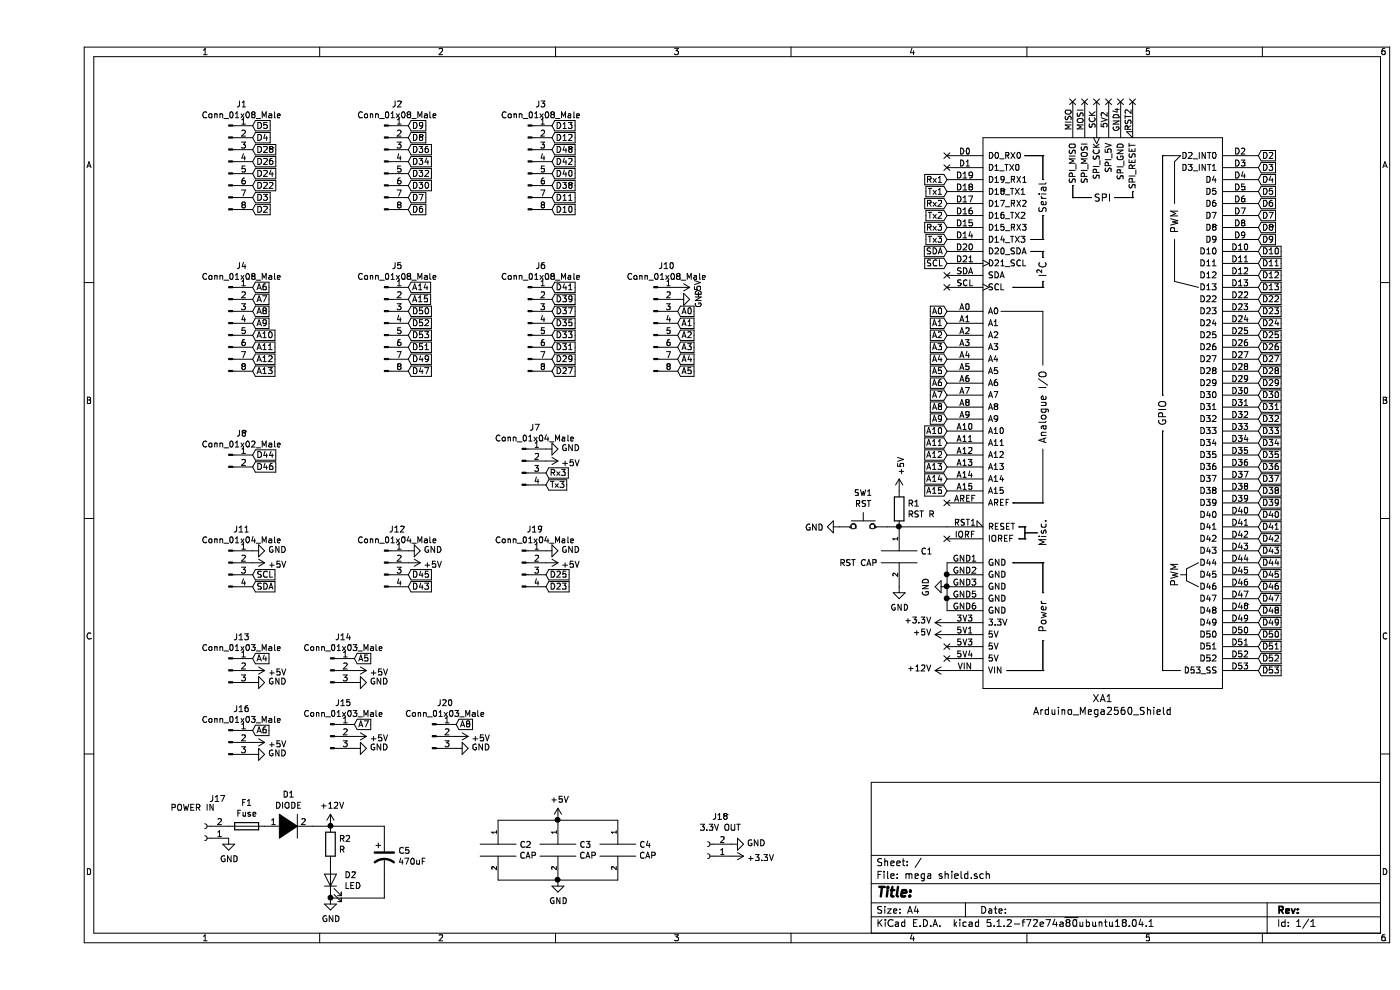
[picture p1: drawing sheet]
EESchema Schematic File Version 4
LIBS:mega shield-cache
EELAYER 29 0
EELAYER END
$Descr A4 11693 8268
encoding utf-8
Sheet 1 1
Title ""
Date ""
Rev ""
Comp ""
Comment1 ""
Comment2 ""
Comment3 ""
Comment4 ""
$EndDescr
Text GLabel 7600 2600 0    50   Input ~ 0
A0
Text GLabel 7600 2700 0    50   Input ~ 0
A1
Text GLabel 7600 2800 0    50   Input ~ 0
A2
Text GLabel 7600 2900 0    50   Input ~ 0
A3
Text GLabel 7600 3000 0    50   Input ~ 0
A4
Text GLabel 7600 3100 0    50   Input ~ 0
A5
Text GLabel 7600 3200 0    50   Input ~ 0
A6
Text GLabel 7600 3300 0    50   Input ~ 0
A7
Text GLabel 7600 3400 0    50   Input ~ 0
A8
Text GLabel 7600 3500 0    50   Input ~ 0
A9
Text GLabel 7600 3600 0    50   Input ~ 0
A10
Text GLabel 7600 3700 0    50   Input ~ 0
A11
Text GLabel 7600 3800 0    50   Input ~ 0
A12
Text GLabel 7600 3900 0    50   Input ~ 0
A13
Text GLabel 7600 4000 0    50   Input ~ 0
A14
Text GLabel 7600 4100 0    50   Input ~ 0
A15
Text GLabel 10200 1300 2    50   Input ~ 0
D2
Text GLabel 10200 1400 2    50   Input ~ 0
D3
Text GLabel 10200 1500 2    50   Input ~ 0
D4
Text GLabel 10200 1600 2    50   Input ~ 0
D5
Text GLabel 10200 1700 2    50   Input ~ 0
D6
Text GLabel 10200 1800 2    50   Input ~ 0
D7
Text GLabel 10200 1900 2    50   Input ~ 0
D8
Text GLabel 10200 2000 2    50   Input ~ 0
D9
Text GLabel 10200 2100 2    50   Input ~ 0
D10
Text GLabel 10200 2200 2    50   Input ~ 0
D11
Text GLabel 10200 2300 2    50   Input ~ 0
D12
Text GLabel 10200 2400 2    50   Input ~ 0
D13
Text GLabel 10200 2500 2    50   Input ~ 0
D22
Text GLabel 10200 2600 2    50   Input ~ 0
D23
Text GLabel 10200 2700 2    50   Input ~ 0
D24
Text GLabel 10200 2800 2    50   Input ~ 0
D25
Text GLabel 10200 2900 2    50   Input ~ 0
D26
Text GLabel 10200 3000 2    50   Input ~ 0
D27
Text GLabel 10200 3100 2    50   Input ~ 0
D28
Text GLabel 10200 3200 2    50   Input ~ 0
D29
Text GLabel 10200 3300 2    50   Input ~ 0
D30
Text GLabel 10200 3400 2    50   Input ~ 0
D31
Text GLabel 10200 3500 2    50   Input ~ 0
D32
Text GLabel 10200 3600 2    50   Input ~ 0
D33
Text GLabel 10200 3700 2    50   Input ~ 0
D34
Text GLabel 10200 3800 2    50   Input ~ 0
D35
Text GLabel 10200 3900 2    50   Input ~ 0
D36
Text GLabel 10200 4000 2    50   Input ~ 0
D37
Text GLabel 10200 4100 2    50   Input ~ 0
D38
Text GLabel 10200 4200 2    50   Input ~ 0
D39
Text GLabel 10200 4300 2    50   Input ~ 0
D40
Text GLabel 10200 4400 2    50   Input ~ 0
D41
Text GLabel 10200 4500 2    50   Input ~ 0
D42
Text GLabel 10200 4600 2    50   Input ~ 0
D43
Text GLabel 10200 4700 2    50   Input ~ 0
D44
Text GLabel 10200 4800 2    50   Input ~ 0
D45
Text GLabel 10200 4900 2    50   Input ~ 0
D46
Text GLabel 10200 5000 2    50   Input ~ 0
D47
Text GLabel 10200 5100 2    50   Input ~ 0
D48
Text GLabel 10200 5200 2    50   Input ~ 0
D49
Text GLabel 10200 5300 2    50   Input ~ 0
D50
Text GLabel 10200 5400 2    50   Input ~ 0
D51
Text GLabel 10200 5500 2    50   Input ~ 0
D52
Text GLabel 10200 5600 2    50   Input ~ 0
D53
Text GLabel 7600 1500 0    50   Input ~ 0
Rx1
Text GLabel 7600 1600 0    50   Input ~ 0
Tx1
Text GLabel 7600 1700 0    50   Input ~ 0
Rx2
Text GLabel 7600 1800 0    50   Input ~ 0
Tx2
Text GLabel 7600 1900 0    50   Input ~ 0
Rx3
Text GLabel 7600 2000 0    50   Input ~ 0
Tx3
Text GLabel 7600 2100 0    50   Input ~ 0
SDA
Text GLabel 7600 2200 0    50   Input ~ 0
SCL
NoConn ~ 7600 2300
NoConn ~ 7600 2400
NoConn ~ 7600 1300
NoConn ~ 7600 1400
NoConn ~ 8650 850 
NoConn ~ 8750 850 
NoConn ~ 8850 850 
NoConn ~ 8950 850 
NoConn ~ 9050 850 
NoConn ~ 9150 850 
NoConn ~ 7600 4200
NoConn ~ 7600 4500
NoConn ~ 7600 5400
NoConn ~ 7600 5500
$Comp
L Switch:SW_Push SW1
U 1 1
P 6900 4400
F 0 "SW1" H 6900 4685 50  0000 C CNN
F 1 "RST" H 6900 4594 50  0000 C CNN
F 2 "Button_Switch_THT:SW_PUSH_6mm_H5mm" H 6900 4600 50  0001 C CNN
F 3 "~" H 6900 4600 50  0001 C CNN
	1    6900 4400
	1    0    0    -1  
$EndComp
Wire Wire Line
	7100 4400 7200 4400
$Comp
L Device:R R1
U 1 1
P 7200 4250
F 0 "R1" H 7270 4296 50  0000 L CNN
F 1 "RST R" H 7270 4205 50  0000 L CNN
F 2 "Resistor_THT:R_Axial_DIN0207_L6.3mm_D2.5mm_P7.62mm_Horizontal" V 7130 4250 50  0001 C CNN
F 3 "~" H 7200 4250 50  0001 C CNN
	1    7200 4250
	1    0    0    -1  
$EndComp
Connection ~ 7200 4400
Wire Wire Line
	7200 4400 7600 4400
$Comp
L power:GND #PWR0101
U 1 1
P 7200 4900
F 0 "#PWR0101" H 7200 4650 50  0001 C CNN
F 1 "GND" H 7205 4727 50  0000 C CNN
F 2 "" H 7200 4900 50  0001 C CNN
F 3 "" H 7200 4900 50  0001 C CNN
	1    7200 4900
	1    0    0    -1  
$EndComp
$Comp
L power:+12V #PWR0102
U 1 1
P 7600 5600
F 0 "#PWR0102" H 7600 5450 50  0001 C CNN
F 1 "+12V" V 7615 5728 50  0000 L CNN
F 2 "" H 7600 5600 50  0001 C CNN
F 3 "" H 7600 5600 50  0001 C CNN
	1    7600 5600
	0    -1   -1   0   
$EndComp
$Comp
L power:+3.3V #PWR0103
U 1 1
P 7600 5200
F 0 "#PWR0103" H 7600 5050 50  0001 C CNN
F 1 "+3.3V" V 7615 5328 50  0000 L CNN
F 2 "" H 7600 5200 50  0001 C CNN
F 3 "" H 7600 5200 50  0001 C CNN
	1    7600 5200
	0    -1   -1   0   
$EndComp
$Comp
L power:GND #PWR0104
U 1 1
P 6700 4400
F 0 "#PWR0104" H 6700 4150 50  0001 C CNN
F 1 "GND" V 6705 4272 50  0000 R CNN
F 2 "" H 6700 4400 50  0001 C CNN
F 3 "" H 6700 4400 50  0001 C CNN
	1    6700 4400
	0    1    1    0   
$EndComp
$Comp
L pspice:CAP C1
U 1 1
P 7200 4650
F 0 "C1" H 7378 4696 50  0000 L CNN
F 1 "RST CAP" H 6700 4600 50  0000 L CNN
F 2 "Capacitor_THT:C_Disc_D3.4mm_W2.1mm_P2.50mm" H 7200 4650 50  0001 C CNN
F 3 "~" H 7200 4650 50  0001 C CNN
	1    7200 4650
	1    0    0    -1  
$EndComp
Wire Wire Line
	7600 5000 7600 5100
Connection ~ 7600 5000
Wire Wire Line
	7600 4900 7600 5000
Connection ~ 7600 4900
Wire Wire Line
	7600 4800 7600 4900
Wire Wire Line
	7600 4700 7600 4800
Connection ~ 7600 4800
$Comp
L arduino:Arduino_Mega2560_Shield XA1
U 1 1
P 8900 3450
F 0 "XA1" H 8900 1069 60  0000 C CNN
F 1 "Arduino_Mega2560_Shield" H 8900 963 60  0000 C CNN
F 2 "Arduino:Arduino_Mega2560_Shield" H 9600 6200 60  0001 C CNN
F 3 "https://store.arduino.cc/arduino-mega-2560-rev3" H 9600 6200 60  0001 C CNN
	1    8900 3450
	1    0    0    -1  
$EndComp
$Comp
L power:+5V #PWR0105
U 1 1
P 7600 5300
F 0 "#PWR0105" H 7600 5150 50  0001 C CNN
F 1 "+5V" V 7615 5428 50  0000 L CNN
F 2 "" H 7600 5300 50  0001 C CNN
F 3 "" H 7600 5300 50  0001 C CNN
	1    7600 5300
	0    -1   -1   0   
$EndComp
$Comp
L Connector:Conn_01x08_Male J1
U 1 1
P 1600 1350
F 0 "J1" H 1708 1831 50  0000 C CNN
F 1 "Conn_01x08_Male" H 1708 1740 50  0000 C CNN
F 2 "Connector_JST:JST_EH_B8B-EH-A_1x08_P2.50mm_Vertical" H 1600 1350 50  0001 C CNN
F 3 "~" H 1600 1350 50  0001 C CNN
	1    1600 1350
	1    0    0    -1  
$EndComp
$Comp
L Connector:Conn_01x08_Male J2
U 1 1
P 2900 1350
F 0 "J2" H 3008 1831 50  0000 C CNN
F 1 "Conn_01x08_Male" H 3008 1740 50  0000 C CNN
F 2 "Connector_JST:JST_EH_B8B-EH-A_1x08_P2.50mm_Vertical" H 2900 1350 50  0001 C CNN
F 3 "~" H 2900 1350 50  0001 C CNN
	1    2900 1350
	1    0    0    -1  
$EndComp
$Comp
L Connector:Conn_01x08_Male J3
U 1 1
P 4100 1350
F 0 "J3" H 4208 1831 50  0000 C CNN
F 1 "Conn_01x08_Male" H 4208 1740 50  0000 C CNN
F 2 "Connector_JST:JST_EH_B8B-EH-A_1x08_P2.50mm_Vertical" H 4100 1350 50  0001 C CNN
F 3 "~" H 4100 1350 50  0001 C CNN
	1    4100 1350
	1    0    0    -1  
$EndComp
$Comp
L Connector:Conn_01x08_Male J6
U 1 1
P 4100 2700
F 0 "J6" H 4208 3181 50  0000 C CNN
F 1 "Conn_01x08_Male" H 4208 3090 50  0000 C CNN
F 2 "Connector_JST:JST_EH_B8B-EH-A_1x08_P2.50mm_Vertical" H 4100 2700 50  0001 C CNN
F 3 "~" H 4100 2700 50  0001 C CNN
	1    4100 2700
	1    0    0    -1  
$EndComp
$Comp
L Connector:Conn_01x08_Male J4
U 1 1
P 1600 2700
F 0 "J4" H 1708 3181 50  0000 C CNN
F 1 "Conn_01x08_Male" H 1708 3090 50  0000 C CNN
F 2 "Connector_JST:JST_EH_B8B-EH-A_1x08_P2.50mm_Vertical" H 1600 2700 50  0001 C CNN
F 3 "~" H 1600 2700 50  0001 C CNN
	1    1600 2700
	1    0    0    -1  
$EndComp
$Comp
L Connector:Conn_01x08_Male J5
U 1 1
P 2900 2700
F 0 "J5" H 3008 3181 50  0000 C CNN
F 1 "Conn_01x08_Male" H 3008 3090 50  0000 C CNN
F 2 "Connector_JST:JST_EH_B8B-EH-A_1x08_P2.50mm_Vertical" H 2900 2700 50  0001 C CNN
F 3 "~" H 2900 2700 50  0001 C CNN
	1    2900 2700
	1    0    0    -1  
$EndComp
Text GLabel 1800 1050 2    50   Input ~ 0
D5
Text GLabel 1800 1150 2    50   Input ~ 0
D4
Text GLabel 1800 1250 2    50   Input ~ 0
D28
Text GLabel 1800 1350 2    50   Input ~ 0
D26
Text GLabel 1800 1450 2    50   Input ~ 0
D24
Text GLabel 1800 1550 2    50   Input ~ 0
D22
Text GLabel 1800 1650 2    50   Input ~ 0
D3
Text GLabel 1800 1750 2    50   Input ~ 0
D2
Text GLabel 3100 1050 2    50   Input ~ 0
D9
Text GLabel 3100 1150 2    50   Input ~ 0
D8
Text GLabel 3100 1250 2    50   Input ~ 0
D36
Text GLabel 3100 1350 2    50   Input ~ 0
D34
Text GLabel 3100 1450 2    50   Input ~ 0
D32
Text GLabel 3100 1550 2    50   Input ~ 0
D30
Text GLabel 3100 1650 2    50   Input ~ 0
D7
Text GLabel 3100 1750 2    50   Input ~ 0
D6
Text GLabel 4300 1050 2    50   Input ~ 0
D13
Text GLabel 4300 1150 2    50   Input ~ 0
D12
Text GLabel 4300 1250 2    50   Input ~ 0
D48
Text GLabel 4300 1350 2    50   Input ~ 0
D42
Text GLabel 4300 1450 2    50   Input ~ 0
D40
Text GLabel 4300 1550 2    50   Input ~ 0
D38
Text GLabel 4300 1650 2    50   Input ~ 0
D11
Text GLabel 4300 1750 2    50   Input ~ 0
D10
Text GLabel 4300 2400 2    50   Input ~ 0
D41
Text GLabel 4300 2500 2    50   Input ~ 0
D39
Text GLabel 4300 2600 2    50   Input ~ 0
D37
Text GLabel 4300 2700 2    50   Input ~ 0
D35
Text GLabel 4300 2800 2    50   Input ~ 0
D33
Text GLabel 4300 2900 2    50   Input ~ 0
D31
Text GLabel 1800 2400 2    50   Input ~ 0
A6
Text GLabel 1800 2500 2    50   Input ~ 0
A7
Text GLabel 1800 2600 2    50   Input ~ 0
A8
Text GLabel 1800 2700 2    50   Input ~ 0
A9
Text GLabel 1800 2800 2    50   Input ~ 0
A10
Text GLabel 1800 2900 2    50   Input ~ 0
A11
Text GLabel 3100 2400 2    50   Input ~ 0
A14
Text GLabel 3100 2500 2    50   Input ~ 0
A15
Text GLabel 3100 2600 2    50   Input ~ 0
D50
Text GLabel 3100 2900 2    50   Input ~ 0
D51
Text GLabel 3100 3000 2    50   Input ~ 0
D49
Text GLabel 3100 3100 2    50   Input ~ 0
D47
$Comp
L power:+3.3V #PWR0106
U 1 1
P 5800 7150
F 0 "#PWR0106" H 5800 7000 50  0001 C CNN
F 1 "+3.3V" V 5815 7278 50  0000 L CNN
F 2 "" H 5800 7150 50  0001 C CNN
F 3 "" H 5800 7150 50  0001 C CNN
	1    5800 7150
	0    1    1    0   
$EndComp
$Comp
L power:GND #PWR0107
U 1 1
P 5800 7050
F 0 "#PWR0107" H 5800 6800 50  0001 C CNN
F 1 "GND" V 5805 6922 50  0000 R CNN
F 2 "" H 5800 7050 50  0001 C CNN
F 3 "" H 5800 7050 50  0001 C CNN
	1    5800 7050
	0    -1   -1   0   
$EndComp
$Comp
L Connector:Conn_01x04_Male J7
U 1 1
P 4050 3850
F 0 "J7" H 4158 4131 50  0000 C CNN
F 1 "Conn_01x04_Male" H 4158 4040 50  0000 C CNN
F 2 "Connector_JST:JST_EH_B4B-EH-A_1x04_P2.50mm_Vertical" H 4050 3850 50  0001 C CNN
F 3 "~" H 4050 3850 50  0001 C CNN
	1    4050 3850
	1    0    0    -1  
$EndComp
$Comp
L Connector:Conn_01x04_Male J11
U 1 1
P 1600 4700
F 0 "J11" H 1708 4981 50  0000 C CNN
F 1 "Conn_01x04_Male" H 1708 4890 50  0000 C CNN
F 2 "Connector_JST:JST_EH_B4B-EH-A_1x04_P2.50mm_Vertical" H 1600 4700 50  0001 C CNN
F 3 "~" H 1600 4700 50  0001 C CNN
	1    1600 4700
	1    0    0    -1  
$EndComp
$Comp
L Connector:Conn_01x04_Male J12
U 1 1
P 2900 4700
F 0 "J12" H 3008 4981 50  0000 C CNN
F 1 "Conn_01x04_Male" H 3008 4890 50  0000 C CNN
F 2 "Connector_JST:JST_EH_B4B-EH-A_1x04_P2.50mm_Vertical" H 2900 4700 50  0001 C CNN
F 3 "~" H 2900 4700 50  0001 C CNN
	1    2900 4700
	1    0    0    -1  
$EndComp
Text GLabel 4250 4050 2    50   Input ~ 0
Tx3
Text GLabel 4250 3950 2    50   Input ~ 0
Rx3
$Comp
L power:+5V #PWR0112
U 1 1
P 4250 3850
F 0 "#PWR0112" H 4250 3700 50  0001 C CNN
F 1 "+5V" V 4265 3978 50  0000 L CNN
F 2 "" H 4250 3850 50  0001 C CNN
F 3 "" H 4250 3850 50  0001 C CNN
	1    4250 3850
	0    1    1    0   
$EndComp
$Comp
L power:GND #PWR0113
U 1 1
P 4250 3750
F 0 "#PWR0113" H 4250 3500 50  0001 C CNN
F 1 "GND" V 4255 3622 50  0000 R CNN
F 2 "" H 4250 3750 50  0001 C CNN
F 3 "" H 4250 3750 50  0001 C CNN
	1    4250 3750
	0    -1   -1   0   
$EndComp
Text GLabel 1800 4800 2    50   Input ~ 0
SCL
Text GLabel 1800 4900 2    50   Input ~ 0
SDA
$Comp
L power:+5V #PWR0114
U 1 1
P 1800 4700
F 0 "#PWR0114" H 1800 4550 50  0001 C CNN
F 1 "+5V" V 1815 4828 50  0000 L CNN
F 2 "" H 1800 4700 50  0001 C CNN
F 3 "" H 1800 4700 50  0001 C CNN
	1    1800 4700
	0    1    1    0   
$EndComp
$Comp
L power:GND #PWR0115
U 1 1
P 1800 4600
F 0 "#PWR0115" H 1800 4350 50  0001 C CNN
F 1 "GND" V 1805 4472 50  0000 R CNN
F 2 "" H 1800 4600 50  0001 C CNN
F 3 "" H 1800 4600 50  0001 C CNN
	1    1800 4600
	0    -1   -1   0   
$EndComp
$Comp
L power:+5V #PWR0116
U 1 1
P 3100 4700
F 0 "#PWR0116" H 3100 4550 50  0001 C CNN
F 1 "+5V" V 3115 4828 50  0000 L CNN
F 2 "" H 3100 4700 50  0001 C CNN
F 3 "" H 3100 4700 50  0001 C CNN
	1    3100 4700
	0    1    1    0   
$EndComp
$Comp
L power:GND #PWR0117
U 1 1
P 3100 4600
F 0 "#PWR0117" H 3100 4350 50  0001 C CNN
F 1 "GND" V 3105 4472 50  0000 R CNN
F 2 "" H 3100 4600 50  0001 C CNN
F 3 "" H 3100 4600 50  0001 C CNN
	1    3100 4600
	0    -1   -1   0   
$EndComp
Text GLabel 3100 4800 2    50   Input ~ 0
D45
Text GLabel 3100 4900 2    50   Input ~ 0
D43
$Comp
L Connector:Conn_01x02_Female J18
U 1 1
P 5600 7150
F 0 "J18" H 5492 6825 50  0000 C CNN
F 1 "3.3V OUT" H 5492 6916 50  0000 C CNN
F 2 "Connector_JST:JST_EH_B2B-EH-A_1x02_P2.50mm_Vertical" H 5600 7150 50  0001 C CNN
F 3 "~" H 5600 7150 50  0001 C CNN
	1    5600 7150
	-1   0    0    1   
$EndComp
$Comp
L power:GND #PWR0120
U 1 1
P 4350 7350
F 0 "#PWR0120" H 4350 7100 50  0001 C CNN
F 1 "GND" H 4355 7177 50  0000 C CNN
F 2 "" H 4350 7350 50  0001 C CNN
F 3 "" H 4350 7350 50  0001 C CNN
	1    4350 7350
	1    0    0    -1  
$EndComp
$Comp
L power:+5V #PWR0121
U 1 1
P 4350 6850
F 0 "#PWR0121" H 4350 6700 50  0001 C CNN
F 1 "+5V" H 4365 7023 50  0000 C CNN
F 2 "" H 4350 6850 50  0001 C CNN
F 3 "" H 4350 6850 50  0001 C CNN
	1    4350 6850
	1    0    0    -1  
$EndComp
Wire Wire Line
	2900 7300 2900 7500
Wire Wire Line
	2900 6900 2900 7000
$Comp
L Device:CP1 C5
U 1 1
P 2900 7150
F 0 "C5" H 3015 7196 50  0000 L CNN
F 1 "470uF" H 3015 7105 50  0000 L CNN
F 2 "Capacitor_THT:CP_Radial_D8.0mm_P2.50mm" H 2900 7150 50  0001 C CNN
F 3 "~" H 2900 7150 50  0001 C CNN
	1    2900 7150
	1    0    0    -1  
$EndComp
Connection ~ 4350 7350
Wire Wire Line
	4350 7350 4850 7350
Wire Wire Line
	3850 7350 4350 7350
Connection ~ 4350 6850
Wire Wire Line
	4350 6850 4850 6850
Wire Wire Line
	3850 6850 4350 6850
$Comp
L pspice:CAP C4
U 1 1
P 4850 7100
F 0 "C4" H 5028 7146 50  0000 L CNN
F 1 "CAP" H 5028 7055 50  0000 L CNN
F 2 "Capacitor_THT:C_Disc_D3.4mm_W2.1mm_P2.50mm" H 4850 7100 50  0001 C CNN
F 3 "~" H 4850 7100 50  0001 C CNN
	1    4850 7100
	1    0    0    -1  
$EndComp
$Comp
L pspice:CAP C3
U 1 1
P 4350 7100
F 0 "C3" H 4528 7146 50  0000 L CNN
F 1 "CAP" H 4528 7055 50  0000 L CNN
F 2 "Capacitor_THT:C_Disc_D3.4mm_W2.1mm_P2.50mm" H 4350 7100 50  0001 C CNN
F 3 "~" H 4350 7100 50  0001 C CNN
	1    4350 7100
	1    0    0    -1  
$EndComp
$Comp
L pspice:CAP C2
U 1 1
P 3850 7100
F 0 "C2" H 4028 7146 50  0000 L CNN
F 1 "CAP" H 4028 7055 50  0000 L CNN
F 2 "Capacitor_THT:C_Disc_D3.4mm_W2.1mm_P2.50mm" H 3850 7100 50  0001 C CNN
F 3 "~" H 3850 7100 50  0001 C CNN
	1    3850 7100
	1    0    0    -1  
$EndComp
Connection ~ 2450 7500
Wire Wire Line
	2900 7500 2450 7500
Wire Wire Line
	2450 6900 2900 6900
$Comp
L Device:Fuse F1
U 1 1
P 1750 6900
F 0 "F1" V 1553 6900 50  0000 C CNN
F 1 "Fuse" V 1644 6900 50  0000 C CNN
F 2 "rashik:fuse_holder" V 1680 6900 50  0001 C CNN
F 3 "~" H 1750 6900 50  0001 C CNN
	1    1750 6900
	0    1    1    0   
$EndComp
Connection ~ 2450 6900
Wire Wire Line
	2300 6900 2450 6900
$Comp
L power:GND #PWR0122
U 1 1
P 2450 7500
F 0 "#PWR0122" H 2450 7250 50  0001 C CNN
F 1 "GND" H 2455 7327 50  0000 C CNN
F 2 "" H 2450 7500 50  0001 C CNN
F 3 "" H 2450 7500 50  0001 C CNN
	1    2450 7500
	1    0    0    -1  
$EndComp
$Comp
L Device:LED D2
U 1 1
P 2450 7350
F 0 "D2" V 2489 7233 50  0000 R CNN
F 1 "LED" V 2398 7233 50  0000 R CNN
F 2 "LED_THT:LED_D3.0mm" H 2450 7350 50  0001 C CNN
F 3 "~" H 2450 7350 50  0001 C CNN
	1    2450 7350
	0    -1   -1   0   
$EndComp
$Comp
L Device:R R2
U 1 1
P 2450 7050
F 0 "R2" H 2520 7096 50  0000 L CNN
F 1 "R" H 2520 7005 50  0000 L CNN
F 2 "Resistor_THT:R_Axial_DIN0207_L6.3mm_D2.5mm_P7.62mm_Horizontal" V 2380 7050 50  0001 C CNN
F 3 "~" H 2450 7050 50  0001 C CNN
	1    2450 7050
	1    0    0    -1  
$EndComp
$Comp
L pspice:DIODE D1
U 1 1
P 2100 6900
F 0 "D1" H 2100 7165 50  0000 C CNN
F 1 "DIODE" H 2100 7074 50  0000 C CNN
F 2 "Diode_THT:D_DO-27_P15.24mm_Horizontal" H 2100 6900 50  0001 C CNN
F 3 "~" H 2100 6900 50  0001 C CNN
	1    2100 6900
	1    0    0    -1  
$EndComp
$Comp
L Connector:Conn_01x02_Female J17
U 1 1
P 1400 7000
F 0 "J17" H 1292 6675 50  0000 C CNN
F 1 "POWER IN" H 1500 6750 50  0000 C CNN
F 2 "rashik:Screw_Terminal_2_Pin" H 1400 7000 50  0001 C CNN
F 3 "~" H 1400 7000 50  0001 C CNN
	1    1400 7000
	-1   0    0    1   
$EndComp
$Comp
L power:GND #PWR0123
U 1 1
P 1600 7000
F 0 "#PWR0123" H 1600 6750 50  0001 C CNN
F 1 "GND" H 1605 6827 50  0000 C CNN
F 2 "" H 1600 7000 50  0001 C CNN
F 3 "" H 1600 7000 50  0001 C CNN
	1    1600 7000
	1    0    0    -1  
$EndComp
$Comp
L power:+12V #PWR0124
U 1 1
P 2450 6900
F 0 "#PWR0124" H 2450 6750 50  0001 C CNN
F 1 "+12V" H 2465 7073 50  0000 C CNN
F 2 "" H 2450 6900 50  0001 C CNN
F 3 "" H 2450 6900 50  0001 C CNN
	1    2450 6900
	1    0    0    -1  
$EndComp
$Comp
L Connector:Conn_01x03_Male J13
U 1 1
P 1600 5600
F 0 "J13" H 1708 5881 50  0000 C CNN
F 1 "Conn_01x03_Male" H 1708 5790 50  0000 C CNN
F 2 "Connector_JST:JST_EH_B3B-EH-A_1x03_P2.50mm_Vertical" H 1600 5600 50  0001 C CNN
F 3 "~" H 1600 5600 50  0001 C CNN
	1    1600 5600
	1    0    0    -1  
$EndComp
$Comp
L power:GND #PWR0125
U 1 1
P 1800 5700
F 0 "#PWR0125" H 1800 5450 50  0001 C CNN
F 1 "GND" V 1805 5572 50  0000 R CNN
F 2 "" H 1800 5700 50  0001 C CNN
F 3 "" H 1800 5700 50  0001 C CNN
	1    1800 5700
	0    -1   -1   0   
$EndComp
$Comp
L power:+5V #PWR0126
U 1 1
P 1800 5600
F 0 "#PWR0126" H 1800 5450 50  0001 C CNN
F 1 "+5V" V 1815 5728 50  0000 L CNN
F 2 "" H 1800 5600 50  0001 C CNN
F 3 "" H 1800 5600 50  0001 C CNN
	1    1800 5600
	0    1    1    0   
$EndComp
Text GLabel 1800 5500 2    50   Input ~ 0
A4
$Comp
L Connector:Conn_01x03_Male J14
U 1 1
P 2450 5600
F 0 "J14" H 2558 5881 50  0000 C CNN
F 1 "Conn_01x03_Male" H 2558 5790 50  0000 C CNN
F 2 "Connector_JST:JST_EH_B3B-EH-A_1x03_P2.50mm_Vertical" H 2450 5600 50  0001 C CNN
F 3 "~" H 2450 5600 50  0001 C CNN
	1    2450 5600
	1    0    0    -1  
$EndComp
$Comp
L power:GND #PWR0127
U 1 1
P 2650 5700
F 0 "#PWR0127" H 2650 5450 50  0001 C CNN
F 1 "GND" V 2655 5572 50  0000 R CNN
F 2 "" H 2650 5700 50  0001 C CNN
F 3 "" H 2650 5700 50  0001 C CNN
	1    2650 5700
	0    -1   -1   0   
$EndComp
$Comp
L power:+5V #PWR0128
U 1 1
P 2650 5600
F 0 "#PWR0128" H 2650 5450 50  0001 C CNN
F 1 "+5V" V 2665 5728 50  0000 L CNN
F 2 "" H 2650 5600 50  0001 C CNN
F 3 "" H 2650 5600 50  0001 C CNN
	1    2650 5600
	0    1    1    0   
$EndComp
Text GLabel 2650 5500 2    50   Input ~ 0
A5
$Comp
L Connector:Conn_01x03_Male J16
U 1 1
P 1600 6200
F 0 "J16" H 1708 6481 50  0000 C CNN
F 1 "Conn_01x03_Male" H 1708 6390 50  0000 C CNN
F 2 "Connector_JST:JST_EH_B3B-EH-A_1x03_P2.50mm_Vertical" H 1600 6200 50  0001 C CNN
F 3 "~" H 1600 6200 50  0001 C CNN
	1    1600 6200
	1    0    0    -1  
$EndComp
$Comp
L power:GND #PWR0129
U 1 1
P 1800 6300
F 0 "#PWR0129" H 1800 6050 50  0001 C CNN
F 1 "GND" V 1805 6172 50  0000 R CNN
F 2 "" H 1800 6300 50  0001 C CNN
F 3 "" H 1800 6300 50  0001 C CNN
	1    1800 6300
	0    -1   -1   0   
$EndComp
$Comp
L power:+5V #PWR0130
U 1 1
P 1800 6200
F 0 "#PWR0130" H 1800 6050 50  0001 C CNN
F 1 "+5V" V 1815 6328 50  0000 L CNN
F 2 "" H 1800 6200 50  0001 C CNN
F 3 "" H 1800 6200 50  0001 C CNN
	1    1800 6200
	0    1    1    0   
$EndComp
Text GLabel 1800 6100 2    50   Input ~ 0
A6
$Comp
L Connector:Conn_01x03_Male J15
U 1 1
P 2450 6150
F 0 "J15" H 2558 6431 50  0000 C CNN
F 1 "Conn_01x03_Male" H 2558 6340 50  0000 C CNN
F 2 "Connector_JST:JST_EH_B3B-EH-A_1x03_P2.50mm_Vertical" H 2450 6150 50  0001 C CNN
F 3 "~" H 2450 6150 50  0001 C CNN
	1    2450 6150
	1    0    0    -1  
$EndComp
$Comp
L power:GND #PWR0131
U 1 1
P 2650 6250
F 0 "#PWR0131" H 2650 6000 50  0001 C CNN
F 1 "GND" V 2655 6122 50  0000 R CNN
F 2 "" H 2650 6250 50  0001 C CNN
F 3 "" H 2650 6250 50  0001 C CNN
	1    2650 6250
	0    -1   -1   0   
$EndComp
$Comp
L power:+5V #PWR0132
U 1 1
P 2650 6150
F 0 "#PWR0132" H 2650 6000 50  0001 C CNN
F 1 "+5V" V 2665 6278 50  0000 L CNN
F 2 "" H 2650 6150 50  0001 C CNN
F 3 "" H 2650 6150 50  0001 C CNN
	1    2650 6150
	0    1    1    0   
$EndComp
Text GLabel 2650 6050 2    50   Input ~ 0
A7
Text GLabel 3100 2700 2    50   Input ~ 0
D52
Text GLabel 3100 2800 2    50   Input ~ 0
D53
Text GLabel 1800 3000 2    50   Input ~ 0
A12
Text GLabel 1800 3100 2    50   Input ~ 0
A13
$Comp
L Connector:Conn_01x03_Male J20
U 1 1
P 3300 6150
F 0 "J20" H 3408 6431 50  0000 C CNN
F 1 "Conn_01x03_Male" H 3408 6340 50  0000 C CNN
F 2 "Connector_JST:JST_EH_B3B-EH-A_1x03_P2.50mm_Vertical" H 3300 6150 50  0001 C CNN
F 3 "~" H 3300 6150 50  0001 C CNN
	1    3300 6150
	1    0    0    -1  
$EndComp
$Comp
L power:GND #PWR0118
U 1 1
P 3500 6250
F 0 "#PWR0118" H 3500 6000 50  0001 C CNN
F 1 "GND" V 3505 6122 50  0000 R CNN
F 2 "" H 3500 6250 50  0001 C CNN
F 3 "" H 3500 6250 50  0001 C CNN
	1    3500 6250
	0    -1   -1   0   
$EndComp
$Comp
L power:+5V #PWR0119
U 1 1
P 3500 6150
F 0 "#PWR0119" H 3500 6000 50  0001 C CNN
F 1 "+5V" V 3515 6278 50  0000 L CNN
F 2 "" H 3500 6150 50  0001 C CNN
F 3 "" H 3500 6150 50  0001 C CNN
	1    3500 6150
	0    1    1    0   
$EndComp
Text GLabel 3500 6050 2    50   Input ~ 0
A8
$Comp
L Connector:Conn_01x08_Male J10
U 1 1
P 5150 2700
F 0 "J10" H 5258 3181 50  0000 C CNN
F 1 "Conn_01x08_Male" H 5258 3090 50  0000 C CNN
F 2 "Connector_JST:JST_EH_B8B-EH-A_1x08_P2.50mm_Vertical" H 5150 2700 50  0001 C CNN
F 3 "~" H 5150 2700 50  0001 C CNN
	1    5150 2700
	1    0    0    -1  
$EndComp
Text GLabel 5350 2600 2    50   Input ~ 0
A0
Text GLabel 5350 2700 2    50   Input ~ 0
A1
Text GLabel 5350 2800 2    50   Input ~ 0
A2
Text GLabel 5350 2900 2    50   Input ~ 0
A3
Text GLabel 5350 3000 2    50   Input ~ 0
A4
Text GLabel 5350 3100 2    50   Input ~ 0
A5
$Comp
L power:+5V #PWR0133
U 1 1
P 5350 2400
F 0 "#PWR0133" H 5350 2250 50  0001 C CNN
F 1 "+5V" H 5365 2573 50  0000 C CNN
F 2 "" H 5350 2400 50  0001 C CNN
F 3 "" H 5350 2400 50  0001 C CNN
	1    5350 2400
	0    1    1    0   
$EndComp
$Comp
L power:GND #PWR0134
U 1 1
P 5350 2500
F 0 "#PWR0134" H 5350 2250 50  0001 C CNN
F 1 "GND" H 5355 2327 50  0000 C CNN
F 2 "" H 5350 2500 50  0001 C CNN
F 3 "" H 5350 2500 50  0001 C CNN
	1    5350 2500
	0    -1   -1   0   
$EndComp
$Comp
L Connector:Conn_01x04_Male J19
U 1 1
P 4050 4700
F 0 "J19" H 4158 4981 50  0000 C CNN
F 1 "Conn_01x04_Male" H 4158 4890 50  0000 C CNN
F 2 "Connector_JST:JST_EH_B4B-EH-A_1x04_P2.50mm_Vertical" H 4050 4700 50  0001 C CNN
F 3 "~" H 4050 4700 50  0001 C CNN
	1    4050 4700
	1    0    0    -1  
$EndComp
$Comp
L power:+5V #PWR0135
U 1 1
P 4250 4700
F 0 "#PWR0135" H 4250 4550 50  0001 C CNN
F 1 "+5V" V 4265 4828 50  0000 L CNN
F 2 "" H 4250 4700 50  0001 C CNN
F 3 "" H 4250 4700 50  0001 C CNN
	1    4250 4700
	0    1    1    0   
$EndComp
$Comp
L power:GND #PWR0136
U 1 1
P 4250 4600
F 0 "#PWR0136" H 4250 4350 50  0001 C CNN
F 1 "GND" V 4255 4472 50  0000 R CNN
F 2 "" H 4250 4600 50  0001 C CNN
F 3 "" H 4250 4600 50  0001 C CNN
	1    4250 4600
	0    -1   -1   0   
$EndComp
Text GLabel 4250 4800 2    50   Input ~ 0
D25
Text GLabel 4250 4900 2    50   Input ~ 0
D23
Text GLabel 4300 3000 2    50   Input ~ 0
D29
Text GLabel 4300 3100 2    50   Input ~ 0
D27
$Comp
L power:GND #PWR0108
U 1 1
P 7600 4900
F 0 "#PWR0108" H 7600 4650 50  0001 C CNN
F 1 "GND" H 7605 4727 50  0000 C CNN
F 2 "" H 7600 4900 50  0001 C CNN
F 3 "" H 7600 4900 50  0001 C CNN
	1    7600 4900
	0    1    1    0   
$EndComp
$Comp
L power:+5V #PWR0109
U 1 1
P 7200 4100
F 0 "#PWR0109" H 7200 3950 50  0001 C CNN
F 1 "+5V" V 7215 4228 50  0000 L CNN
F 2 "" H 7200 4100 50  0001 C CNN
F 3 "" H 7200 4100 50  0001 C CNN
	1    7200 4100
	1    0    0    -1  
$EndComp
$Comp
L Connector:Conn_01x02_Male J8
U 1 1
P 1600 3800
F 0 "J8" H 1708 3981 50  0000 C CNN
F 1 "Conn_01x02_Male" H 1708 3890 50  0000 C CNN
F 2 "Connector_JST:JST_EH_B2B-EH-A_1x02_P2.50mm_Vertical" H 1600 3800 50  0001 C CNN
F 3 "~" H 1600 3800 50  0001 C CNN
	1    1600 3800
	1    0    0    -1  
$EndComp
Text GLabel 1800 3800 2    50   Input ~ 0
D44
Text GLabel 1800 3900 2    50   Input ~ 0
D46
$EndSCHEMATC
